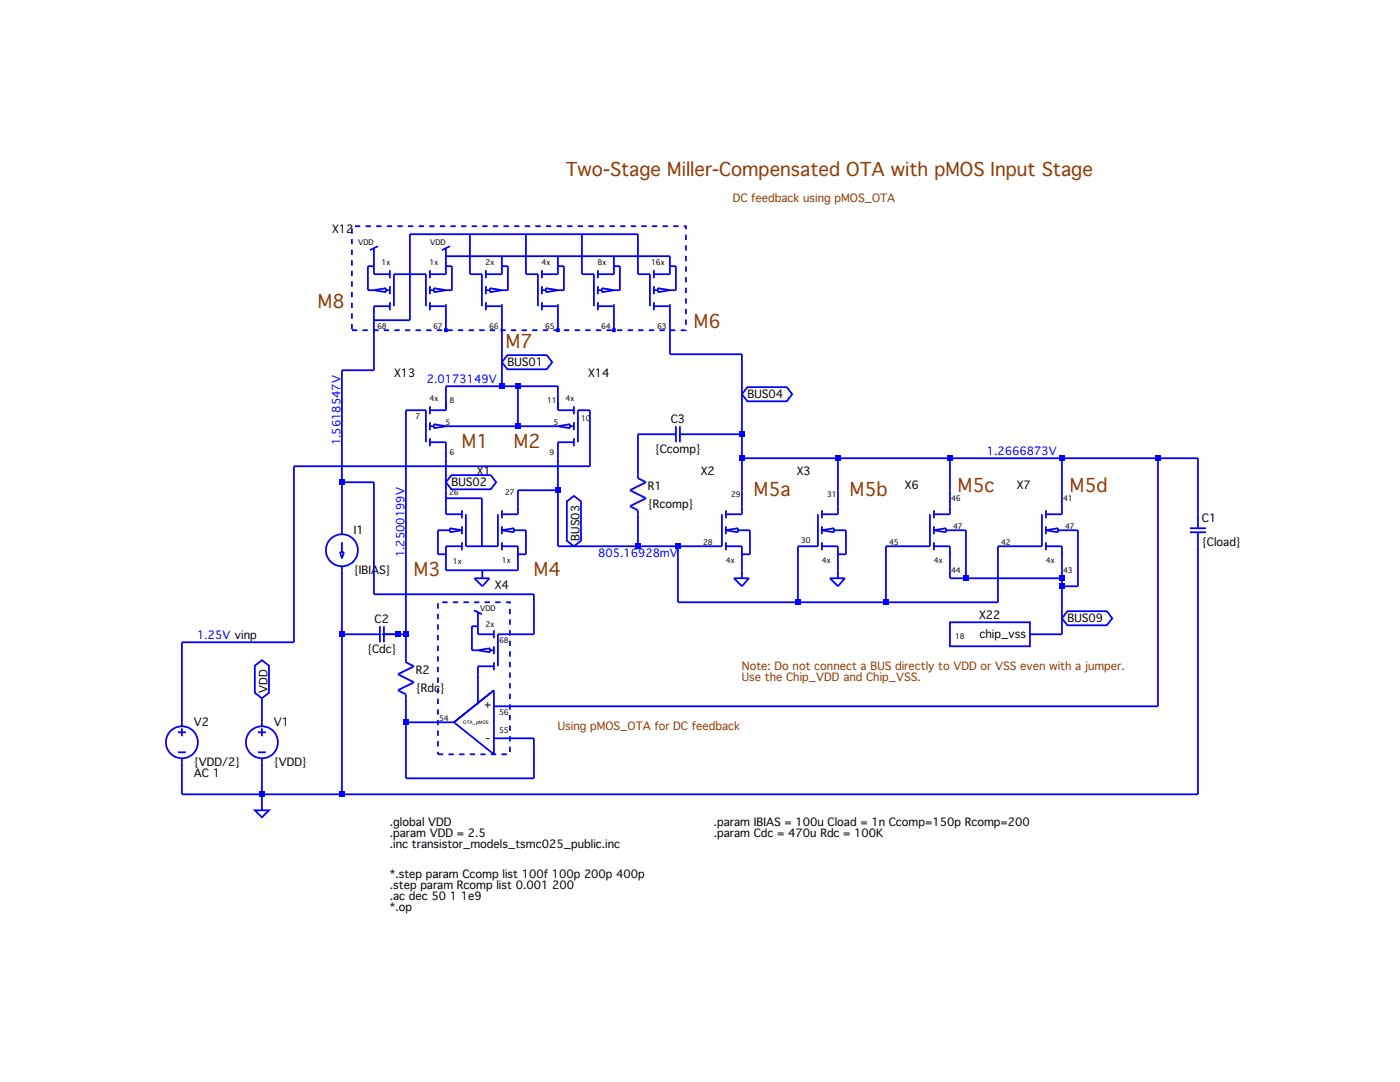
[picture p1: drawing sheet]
Version 4
SHEET 1 2548 2056
WIRE 1040 848 1040 800
WIRE 1184 848 1040 848
WIRE 704 864 704 800
WIRE 448 880 448 800
WIRE 448 880 384 880
WIRE 704 912 704 864
WIRE 704 912 592 912
WIRE 736 912 704 912
WIRE 816 912 736 912
WIRE 592 928 592 912
WIRE 816 928 816 912
WIRE 1184 928 1184 848
WIRE 528 960 512 960
WIRE 736 992 736 912
WIRE 736 992 608 992
WIRE 800 992 736 992
WIRE 1024 1008 976 1008
WIRE 1184 1008 1184 928
WIRE 1184 1008 1088 1008
WIRE 1184 1056 1184 1008
WIRE 1376 1056 1184 1056
WIRE 1600 1056 1376 1056
WIRE 1824 1056 1600 1056
WIRE 2016 1056 1824 1056
WIRE 2096 1056 2016 1056
WIRE 880 1072 880 960
WIRE 880 1072 288 1072
WIRE 976 1088 976 1008
WIRE 384 1104 384 880
WIRE 448 1104 384 1104
WIRE 592 1104 592 1056
WIRE 592 1120 592 1104
WIRE 816 1120 816 1056
WIRE 816 1120 736 1120
WIRE 1184 1120 1184 1056
WIRE 1376 1120 1376 1056
WIRE 1600 1120 1600 1056
WIRE 1824 1120 1824 1056
WIRE 2096 1168 2096 1056
WIRE 384 1200 384 1104
WIRE 816 1232 816 1120
WIRE 848 1232 816 1232
WIRE 976 1232 976 1168
WIRE 976 1232 848 1232
WIRE 1056 1232 976 1232
WIRE 1104 1232 1056 1232
WIRE 1632 1296 1632 1200
WIRE 1632 1296 1600 1296
WIRE 1824 1296 1632 1296
WIRE 1824 1312 1824 1296
WIRE 1856 1312 1856 1200
WIRE 1856 1312 1824 1312
WIRE 448 1328 448 1104
WIRE 768 1328 448 1328
WIRE 1056 1344 1056 1232
WIRE 1296 1344 1296 1232
WIRE 1296 1344 1056 1344
WIRE 1472 1344 1472 1232
WIRE 1472 1344 1296 1344
WIRE 1696 1344 1696 1232
WIRE 1696 1344 1472 1344
WIRE 1824 1376 1824 1312
WIRE 384 1408 384 1280
WIRE 432 1408 384 1408
WIRE 496 1408 464 1408
WIRE 512 1408 512 960
WIRE 512 1408 496 1408
WIRE 768 1408 768 1328
WIRE 768 1408 720 1408
WIRE 1824 1408 1824 1376
WIRE 1824 1408 1760 1408
WIRE 192 1424 64 1424
WIRE 288 1424 288 1072
WIRE 288 1424 192 1424
WIRE 512 1456 512 1408
WIRE 2016 1552 2016 1056
WIRE 2016 1552 720 1552
WIRE 64 1584 64 1424
WIRE 224 1584 224 1536
WIRE 512 1584 512 1536
WIRE 576 1584 512 1584
WIRE 768 1616 720 1616
WIRE 512 1696 512 1584
WIRE 768 1696 768 1616
WIRE 768 1696 512 1696
WIRE 64 1728 64 1664
WIRE 224 1728 224 1664
WIRE 224 1728 64 1728
WIRE 384 1728 384 1408
WIRE 384 1728 224 1728
WIRE 2096 1728 2096 1232
WIRE 2096 1728 384 1728
WIRE 224 1760 224 1728
FLAG 704 864 BUS01
IOPIN 704 864 BiDir
FLAG 848 1232 BUS03
IOPIN 848 1232 BiDir
FLAG 1184 928 BUS04
IOPIN 1184 928 BiDir
FLAG 1824 1376 BUS09
IOPIN 1824 1376 BiDir
FLAG 224 1536 VDD
IOPIN 224 1536 BiDir
FLAG 224 1760 0
FLAG 192 1424 vinp
FLAG 592 1104 BUS02
IOPIN 592 1104 BiDir
DATAFLAG 1744 1056 "$"
DATAFLAG 624 912 "$"
DATAFLAG 976 1232 "$"
DATAFLAG 512 1184 "$"
DATAFLAG 128 1424 "$"
DATAFLAG 384 960 "$"
SYMBOL nMOS_currentMirror 688 1152 R0
SYMATTR InstName X1
SYMBOL CS_nMOS_4x_A 1136 1152 R0
SYMATTR InstName X2
SYMBOL DP_nMOS_4x_A 1552 1152 R0
SYMATTR InstName X6
SYMBOL DP_nMOS_4x_B 1776 1152 R0
SYMATTR InstName X7
SYMBOL voltage 224 1568 R0
SYMATTR InstName V1
SYMATTR Value {VDD}
SYMBOL pMOS_currentMirror_array 528 672 R0
WINDOW 0 -142 -59 Bottom 2
SYMATTR InstName X12
SYMBOL CS_nMOS_4x_B 1328 1152 R0
SYMATTR InstName X3
SYMBOL DP_pMOS_4x_A 528 944 R0
SYMATTR InstName X13
SYMBOL DP_pMOS_4x_B 880 944 M0
SYMATTR InstName X14
SYMBOL chip_vss 1680 1408 R0
SYMATTR InstName X22
SYMBOL current 384 1200 R0
SYMATTR InstName I1
SYMATTR Value {IBIAS}
SYMBOL voltage 64 1568 R0
WINDOW 123 -1 193 Left 2
WINDOW 3 -6 229 Left 2
SYMATTR Value2 AC 1
SYMATTR InstName V2
SYMATTR Value SINE({VDD/2} {Vamp} {sin_freq})
SYMBOL cap 2080 1168 R0
SYMATTR InstName C1
SYMATTR Value {Cload}
SYMBOL cap 1088 992 R90
WINDOW 0 0 32 VBottom 2
WINDOW 3 32 32 VTop 2
SYMATTR InstName C3
SYMATTR Value {Ccomp}
SYMBOL res 960 1072 R0
SYMATTR InstName R1
SYMATTR Value {Rcomp}
SYMBOL OTA_pMOS 720 1392 M0
SYMATTR InstName X4
SYMBOL cap 496 1392 R90
WINDOW 0 0 32 VBottom 2
WINDOW 3 32 32 VTop 2
SYMATTR InstName C2
SYMATTR Value {Cdc}
SYMBOL res 496 1440 R0
SYMATTR InstName R2
SYMATTR Value {Rdc}
TEXT 480 1784 Left 2 !.global VDD\n.param VDD = 2.5\n.inc transistor_models_tsmc025_public.inc
TEXT 480 1888 Left 2 !* .step param Ccomp list 1f 150p\n* .step param Rcomp list 0.001 200\n* .ac dec 50 1 1e9\n*.op\n*.step param Vamp list 1m 10m 100m\n*.tran 1000m\n.noise v(bus04) v2 dec 50 1 10e6
TEXT 1184 1472 Left 2 ;Note: Do not connect a BUS directly to VDD or VSS even with a jumper. \nUse the Chip_VDD and Chip_VSS.
TEXT 1128 1784 Left 2 !.param IBIAS = 100u Cload = 1n Ccomp=150p Rcomp=200\n.param Cdc = 470u Rdc = 100K\n.param sin_freq = 1K Vamp = 10m
TEXT 832 480 Left 4 ;Two-Stage Miller-Compensated OTA with pMOS Input Stage
TEXT 816 1592 Left 2 ;Using pMOS_OTA for DC feedback
TEXT 1328 536 Center 2 ;DC feedback using pMOS_OTA
TEXT 1208 1120 Left 4 ;M5a
TEXT 1400 1120 Left 4 ;M5b
TEXT 1616 1112 Left 4 ;M5c
TEXT 1840 1112 Left 4 ;M5d
TEXT 1088 784 Left 4 ;M6
TEXT 712 824 Left 4 ;M7
TEXT 336 744 Left 4 ;M8
TEXT 624 1024 Left 4 ;M1
TEXT 728 1024 Left 4 ;M2
TEXT 768 1280 Left 4 ;M4
TEXT 528 1280 Left 4 ;M3
